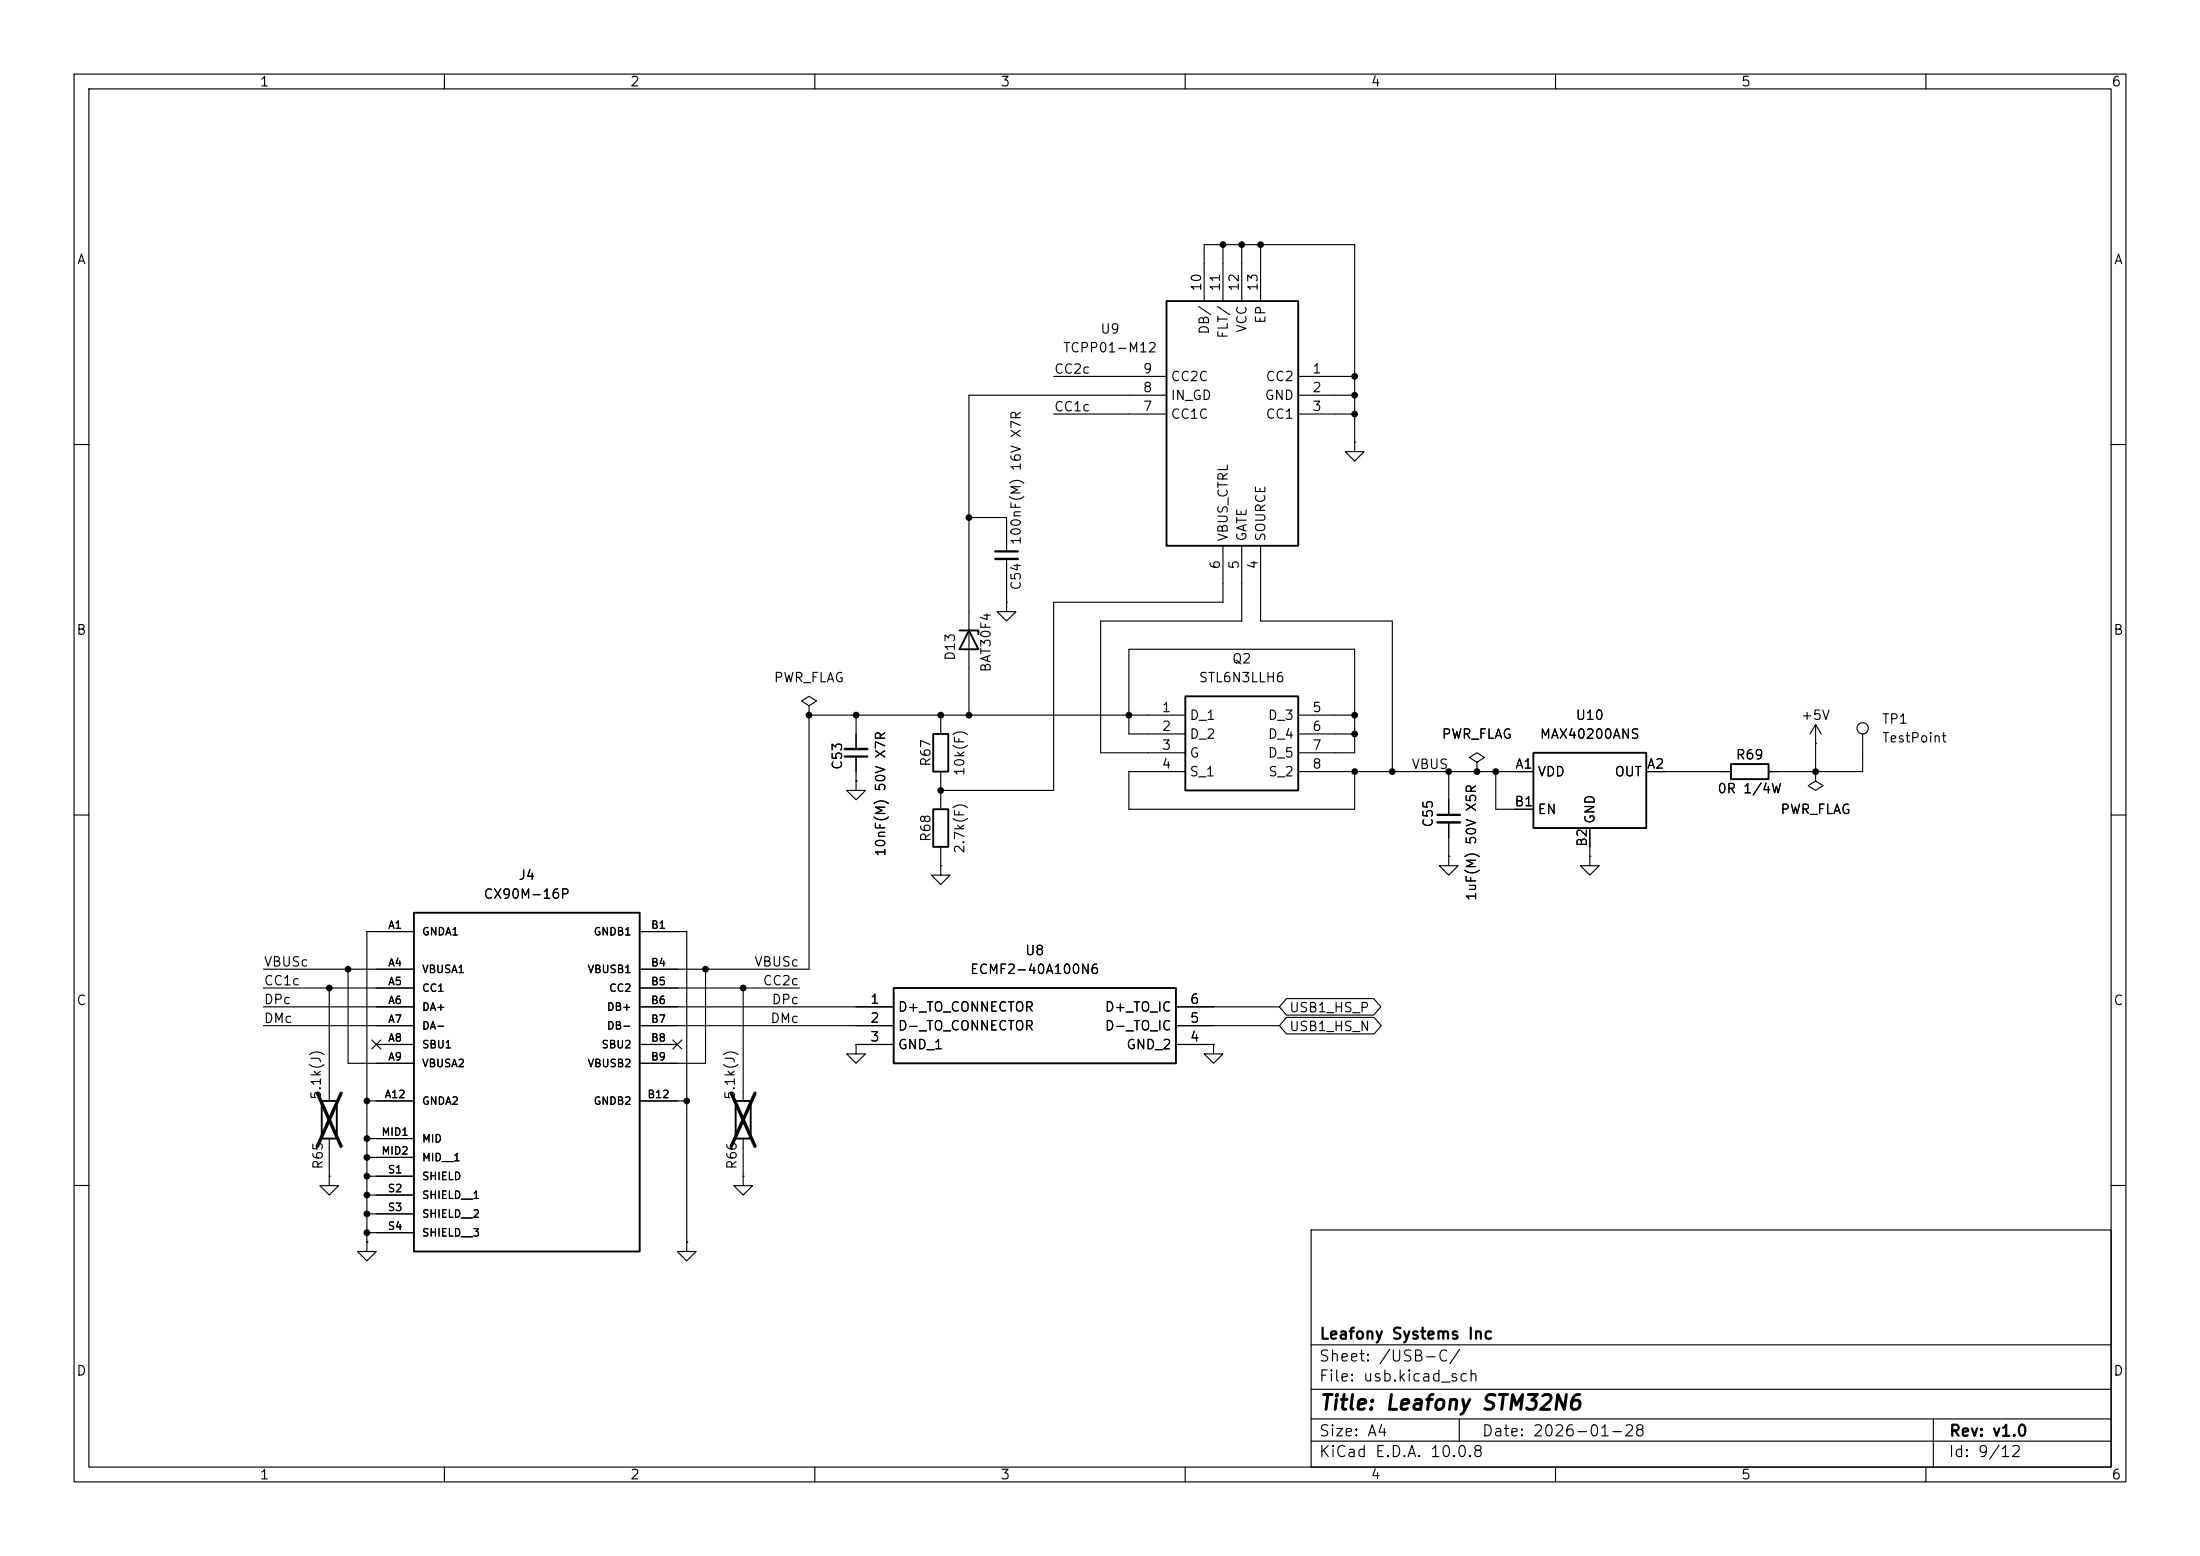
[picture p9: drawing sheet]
<svg xmlns="http://www.w3.org/2000/svg" width="297mm" height="210mm" viewBox="0 0 297 210" stroke-linecap="round" stroke-linejoin="round" font-family="sans-serif">
<g fill="none" stroke="#000" stroke-width=".15">
<path d="M10 10h277v190h-277zM12 12h273v186h-273zM60 10v2M110 10v2M160 10v2M210 10v2M260 10v2M165.1 33v7.6M167.6 33v7.6M170.2 33v7.6M142.2 50.8h15.3M142.2 55.9h15.3"/>
<path d="M157.5 53.3h-26.7v43.2M162.6 40.6v-7.6h20.3v26.7M175.3 50.8h7.6M175.3 53.3h7.6M175.3 55.9h7.6M182.9 59.7v1.3h-1.3l1.3 1.2 1.2-1.2h-1.2M182.9 59.7h.1M10 60h2M130.8 69.9h5.1v4.5M135.9 75.4v5.9M165.1 73.7v7.6h-22.9v25.4h-15.2M167.6 73.7v10.1h-19v17.8h11.4"/>
<path d="M170.2 73.7v10.1h17.8v20.3M285 60h2M109.2 95.3l1-.7-1-.6-1 .6 1 .7v1.2M109.2 96.5h.1M109.2 96.5v34.3h-22.8M109.2 96.5h50.8M115.6 96.5v4.6M127 96.5v2.6M135.9 81.3v1.3h1.3l-1.3 1.2-1.3-1.2h1.3M135.9 81.3h.1M160 99.1h-7.6v-11.5h30.5v14h-7.6M175.3 96.5h7.6"/>
<path d="M175.3 99.1h7.6M245.1 97.8l-.8 1.3M245.1 97.8l.8 1.3M245.1 97.8v6.3M251.5 99.1v5h-12.7M10 110h2M115.6 105.4v1.3h1.2l-1.2 1.3-1.3-1.3h1.3M115.6 105.4h.1M115.6 102.1v3.3M127 116.8v1.3h1.3l-1.3 1.3-1.3-1.3h1.3M127 116.8h.1M127 104.1v5.1"/>
<path d="M127 114.3v2.5M160 104.1h-7.6v5.1h30.5v-5.1M175.3 104.1h31.7M195.6 115.6v1.2h1.2l-1.2 1.3-1.3-1.3h1.3M195.6 115.6h.1M195.6 104.1v5.9M195.6 111v4.6M199.4 102.9l1-.7-1-.6-1 .6 1 .7v1.2M199.4 104.1h.1M201.9 104.1v5.1h5.1M214.6 115.6v1.2h1.3l-1.3 1.3-1.2-1.3h1.2M214.6 115.6h.1"/>
<path d="M214.6 111.8v3.8M222.2 104.1h11.5M245.1 104.1v1.3l1 .6-1 .7-1-.7 1-.6M245.1 104.1h.1M245.1 100.3h.1M285 110h2M35.6 130.8h20.3M35.6 133.4h20.3M35.6 135.9h20.3M35.6 138.4h20.3M44.4 133.4v15.2M47 130.8v12.7h8.9"/>
<path d="M55.9 125.7h-6.4v41.9M86.4 125.7h6.3v41.9M86.4 133.4h21.5M86.4 135.9h34.2M86.4 138.4h34.2M95.2 130.8v12.7h-8.8M100.3 133.4v15.2M158.7 135.9h14M158.7 138.4h14M173.7 137.3h11.8l1 1.1-1 1.1h-11.8l-1-1.1zM173.7 134.8h11.8l.9 1.1-.9 1.1h-11.8l-1-1.1zM44.4 158.8v1.2h1.3l-1.3 1.3-1.2-1.3h1.2"/>
<path d="M44.4 158.8h.1M44.4 153.7v5.1M49.5 148.6h6.4M49.5 153.7h6.4M49.5 156.2h6.4M49.5 158.8h6.4M50.2 140.4l1.2 1.2M50.8 141h5.1M51.4 140.4l-1.2 1.2M86.4 141h5M86.4 148.6h6.3M90.8 140.4l1.2 1.2"/>
<path d="M92 140.4l-1.2 1.2M100.3 158.8v1.2h1.3l-1.3 1.3-1.2-1.3h1.2M100.3 158.8h.1M100.3 153.7v5.1M115.6 141v1.2h1.2l-1.2 1.3-1.3-1.3h1.3M115.6 141h.1M115.6 141h5M158.7 141h5.1M163.8 141v1.2h1.3l-1.3 1.3-1.2-1.3h1.2M163.8 141h.1M10 160h2M49.5 167.6v1.3h1.3l-1.3 1.3-1.2-1.3h1.2"/>
<path d="M49.5 167.6h.1M49.5 161.3h6.4M49.5 163.8h6.4M49.5 166.4h6.4M92.7 167.6v1.3h1.3l-1.3 1.3-1.3-1.3h1.3M92.7 167.6h.1M177 166h108v32h-108zM285 160h2M60 198v2M110 198v2M160 198v2M177 194.5h108"/>
<path d="M177 191.5h108M177 187.5h108M177 181.5h108M197 191.5v3M210 198v2M260 198v2M261 191.5v6.5"/>
<circle cx="251.5" cy="98.3" r=".76"/>
</g>
<path d="M157.5 40.6h17.8v33.1h-17.8zM126 99.1h2v5h-2zM129.5 85.1h2.6v.5M130.8 85.1l1.3 2.5h-2.6zM160 94h15.3v12.7h-15.3zM126 109.2h2v5.1h-2zM207 101.6h15.2v10.2h-15.2zM233.7 103.1h5.1v2.1h-5.1zM55.9 123.2h30.5v45.7h-30.5zM120.6 133.4h38.1v10.1h-38.1zM43.4 148.6h2.1v5.1h-2.1zM99.3 148.6h2v5.1h-2z" fill="none" stroke="#000" stroke-width=".25"/>
<path d="M42.8 147.5l3.3 7.2M46.1 147.5l-3.3 7.2M98.7 147.5l3.2 7.2M101.9 147.5l-3.2 7.2" fill="none" stroke="#000" stroke-width=".46"/>
<path d="M134.4 74.4h3M114 102.1h3.1M194.1 110h3" fill="none" stroke="#000" stroke-width=".3"/>
<path d="M134.4 75.4h3M114 101.1h3.1M194.1 111h3" fill="none" stroke="#000" stroke-width=".33"/>
<g fill="#000">
<circle cx="165.1" cy="33" r=".46"/>
<circle cx="167.6" cy="33" r=".46"/>
<circle cx="170.2" cy="33" r=".46"/>
<circle cx="182.9" cy="53.3" r=".46"/>
<circle cx="182.9" cy="50.8" r=".46"/>
<circle cx="182.9" cy="55.9" r=".46"/>
<circle cx="130.8" cy="69.9" r=".46"/>
<circle cx="109.2" cy="96.5" r=".46"/>
<circle cx="115.6" cy="96.5" r=".46"/>
<circle cx="127" cy="96.5" r=".46"/>
<circle cx="130.8" cy="96.5" r=".46"/>
<circle cx="152.4" cy="96.5" r=".46"/>
<circle cx="182.9" cy="96.5" r=".46"/>
<circle cx="182.9" cy="99.1" r=".46"/>
<circle cx="127" cy="106.7" r=".46"/>
<circle cx="182.9" cy="104.1" r=".46"/>
<circle cx="188" cy="104.1" r=".46"/>
<circle cx="195.6" cy="104.1" r=".46"/>
<circle cx="199.4" cy="104.1" r=".46"/>
<circle cx="201.9" cy="104.1" r=".46"/>
<circle cx="245.1" cy="104.1" r=".46"/>
<circle cx="44.4" cy="133.4" r=".46"/>
<circle cx="47" cy="130.8" r=".46"/>
<circle cx="95.2" cy="130.8" r=".46"/>
<circle cx="100.3" cy="133.4" r=".46"/>
<circle cx="49.5" cy="148.6" r=".46"/>
<circle cx="49.5" cy="156.2" r=".46"/>
<circle cx="49.5" cy="158.8" r=".46"/>
<circle cx="49.5" cy="153.7" r=".46"/>
<circle cx="92.7" cy="148.6" r=".46"/>
<circle cx="49.5" cy="161.3" r=".46"/>
<circle cx="49.5" cy="166.4" r=".46"/>
<circle cx="49.5" cy="163.8" r=".46"/>
</g>
<text font-size="2" x="178" y="190.8">Title: Leafony STM32N6</text>
<g font-size="1.5">
<text x="178" y="184.1">Sheet: /USB-C/</text>
<text x="178" y="181.1">Leafony Systems Inc</text>
<text x="178" y="186.8">File: usb.kicad_sch</text>
<text x="178" y="197">KiCad E.D.A. 10.0.8</text>
<text x="178" y="194.2">Size: A4</text>
<text x="200" y="194.2">Date: 2026-01-28</text>
<text x="263" y="197">Id: 9/12</text>
<text x="263" y="194.2">Rev: v1.0</text>
</g>
<g font-size="1.3">
<text x="35" y="12">1</text>
<text x="85" y="12">2</text>
<text x="135" y="12">3</text>
<text x="185" y="12">4</text>
<text x="235" y="12">5</text>
<text x="285" y="12">6</text>
<text x="10.3" y="36">A</text>
<text x="285.3" y="36">A</text>
<text x="162.5" y="39.4" transform="rotate(-90 162.5 39.4)">10</text>
<text x="165" y="39.4" transform="rotate(-90 165 39.4)">11</text>
<text x="167.6" y="39.4" transform="rotate(-90 167.6 39.4)">12</text>
<text x="170.1" y="39.4" transform="rotate(-90 170.1 39.4)">13</text>
<text x="143.4" y="47.9">TCPP01-M12</text>
<text x="148.5" y="45.3">U9</text>
<text x="163.5" y="45.2" transform="rotate(-90 163.5 45.2)">DB/</text>
<text x="166.1" y="45.8" transform="rotate(-90 166.1 45.8)">FLT/</text>
<text x="168.6" y="45" transform="rotate(-90 168.6 45)">VCC</text>
<text x="171.1" y="43.8" transform="rotate(-90 171.1 43.8)">EP</text>
<text x="142.2" y="50.8">CC2c</text>
<text x="154.2" y="53.3">8</text>
<text x="154.2" y="50.7">9</text>
<text x="158" y="51.8">CC2C</text>
<text x="170.8" y="51.8">CC2</text>
<text x="177.1" y="50.7">1</text>
<text x="177.1" y="53.3">2</text>
<text x="142.2" y="55.8">CC1c</text>
<text x="154.2" y="55.8">7</text>
<text x="158" y="56.8">CC1C</text>
<text x="158" y="54.3">IN_GD</text>
<text x="170.7" y="54.3">GND</text>
<text x="170.8" y="56.8">CC1</text>
<text x="177.1" y="55.8">3</text>
<text x="138.1" y="73.7" transform="rotate(-90 138.1 73.7)">100nF(M) 16V X7R</text>
<text x="165" y="76.9" transform="rotate(-90 165 76.9)">6</text>
<text x="166.1" y="73.2" transform="rotate(-90 166.1 73.2)">VBUS_CTRL</text>
<text x="167.6" y="76.9" transform="rotate(-90 167.6 76.9)">5</text>
<text x="168.6" y="73.2" transform="rotate(-90 168.6 73.2)">GATE</text>
<text x="170.1" y="76.9" transform="rotate(-90 170.1 76.9)">4</text>
<text x="171.1" y="73.2" transform="rotate(-90 171.1 73.2)">SOURCE</text>
<text x="138.1" y="79.8" transform="rotate(-90 138.1 79.8)">C54</text>
<text x="10.2" y="86">B</text>
<text x="129.2" y="89.3" transform="rotate(-90 129.2 89.3)">D13</text>
<text x="166.2" y="89.9">Q2</text>
<text x="285.2" y="86">B</text>
<text x="104.4" y="92.4">PWR_FLAG</text>
<text x="134.1" y="90.8" transform="rotate(-90 134.1 90.8)">BAT30F4</text>
<text x="161.7" y="92.4">STL6N3LLH6</text>
<text x="156.7" y="96.4">1</text>
<text x="156.7" y="99">2</text>
<text x="156.7" y="101.5">3</text>
<text x="160.5" y="97.5">D_1</text>
<text x="160.5" y="100">D_2</text>
<text x="171.1" y="97.5">D_3</text>
<text x="171.1" y="100">D_4</text>
<text x="177.1" y="96.4">5</text>
<text x="177.1" y="99">6</text>
<text x="177.1" y="101.5">7</text>
<text x="194.5" y="100">PWR_FLAG</text>
<text x="207.8" y="100">MAX40200ANS</text>
<text x="212.6" y="97.5">U10</text>
<text x="243" y="97.5">+5V</text>
<text x="254" y="98">TP1</text>
<text x="254" y="100.5">TestPoint</text>
<text x="114" y="104" transform="rotate(-90 114 104)">C53</text>
<text x="125.9" y="103.6" transform="rotate(-90 125.9 103.6)">R67</text>
<text x="130.5" y="104.8" transform="rotate(-90 130.5 104.8)">10k(F)</text>
<text x="156.7" y="104.1">4</text>
<text x="160.5" y="102.6">G</text>
<text x="160.5" y="105.1">S_1</text>
<text x="171.1" y="102.6">D_5</text>
<text x="171.1" y="105.1">S_2</text>
<text x="177.1" y="104.1">8</text>
<text x="190.5" y="104.1">VBUS</text>
<text x="204.5" y="104.1">A1</text>
<text x="207.5" y="105.1">VDD</text>
<text x="217.9" y="105.1">OUT</text>
<text x="222.2" y="104.1">A2</text>
<text x="231.8" y="107.4">0R 1/4W</text>
<text x="234.2" y="102.8">R69</text>
<text x="125.9" y="113.7" transform="rotate(-90 125.9 113.7)">R68</text>
<text x="193.7" y="111.8" transform="rotate(-90 193.7 111.8)">C55</text>
<text x="204.4" y="109.1">B1</text>
<text x="207.5" y="110.2">EN</text>
<text x="215.6" y="111.3" transform="rotate(-90 215.6 111.3)">GND</text>
<text x="240.3" y="110.2">PWR_FLAG</text>
<text x="69.9" y="119.1">J4</text>
<text x="119.8" y="115.7" transform="rotate(-90 119.8 115.7)">10nF(M) 50V X7R</text>
<text x="130.5" y="115.3" transform="rotate(-90 130.5 115.3)">2.7k(F)</text>
<text x="214.5" y="114.4" transform="rotate(-90 214.5 114.4)">B2</text>
<text x="65.2" y="121.6">CX90M-16P</text>
<text x="199.6" y="121.7" transform="rotate(-90 199.6 121.7)">1uF(M) 50V X5R</text>
<text x="35.5" y="130.8">VBUSc</text>
<text x="101.7" y="130.8">VBUSc</text>
<text x="130.9" y="131.8">ECMF2-40A100N6</text>
<text x="138.3" y="129.2">U8</text>
<text x="10.2" y="136">C</text>
<text x="35.5" y="135.9">DPc</text>
<text x="35.5" y="133.3">CC1c</text>
<text x="102.9" y="133.3">CC2c</text>
<text x="104.1" y="135.9">DPc</text>
<text x="117.4" y="135.8">1</text>
<text x="121.1" y="136.9">D+_TO_CONNECTOR</text>
<text x="149.1" y="136.9">D+_TO_IC</text>
<text x="160.6" y="135.8">6</text>
<text x="174" y="136.9">USB1_HS_P</text>
<text x="285.2" y="136">C</text>
<text x="35.5" y="138.4">DMc</text>
<text x="103.9" y="138.4">DMc</text>
<text x="117.4" y="138.3">2</text>
<text x="117.4" y="140.9">3</text>
<text x="121.1" y="139.4">D-_TO_CONNECTOR</text>
<text x="121.1" y="141.9">GND_1</text>
<text x="149.1" y="139.4">D-_TO_IC</text>
<text x="152" y="141.9">GND_2</text>
<text x="160.6" y="140.9">4</text>
<text x="160.6" y="138.3">5</text>
<text x="174" y="139.5">USB1_HS_N</text>
<text x="43.6" y="148.5" transform="rotate(-90 43.6 148.5)">5.1k(J)</text>
<text x="99.5" y="148.5" transform="rotate(-90 99.5 148.5)">5.1k(J)</text>
<text x="43.9" y="157.9" transform="rotate(-90 43.9 157.9)">R65</text>
<text x="99.8" y="157.9" transform="rotate(-90 99.8 157.9)">R66</text>
<text x="10.2" y="186">D</text>
<text x="285.2" y="186">D</text>
<text x="35" y="200">1</text>
<text x="85" y="200">2</text>
<text x="135" y="200">3</text>
<text x="185" y="200">4</text>
<text x="235" y="200">5</text>
<text x="285" y="200">6</text>
</g>
<g font-size="1">
<text x="52.3" y="125.6">A1</text>
<text x="87.8" y="125.6">B1</text>
<text x="52.3" y="130.7">A4</text>
<text x="56.9" y="126.5">GNDA1</text>
<text x="56.9" y="131.6">VBUSA1</text>
<text x="79.2" y="131.6">VBUSB1</text>
<text x="80.1" y="126.5">GNDB1</text>
<text x="87.8" y="130.7">B4</text>
<text x="52.3" y="133.2">A5</text>
<text x="52.3" y="135.8">A6</text>
<text x="56.9" y="134.1">CC1</text>
<text x="56.9" y="136.7">DA+</text>
<text x="81.9" y="136.7">DB+</text>
<text x="82.1" y="134.1">CC2</text>
<text x="87.8" y="133.2">B5</text>
<text x="87.8" y="135.8">B6</text>
<text x="52.3" y="138.3">A7</text>
<text x="52.3" y="140.8">A8</text>
<text x="52.3" y="143.4">A9</text>
<text x="56.9" y="139.2">DA-</text>
<text x="56.9" y="141.7">SBU1</text>
<text x="81.1" y="141.7">SBU2</text>
<text x="81.9" y="139.2">DB-</text>
<text x="87.8" y="138.3">B7</text>
<text x="87.8" y="140.8">B8</text>
<text x="87.8" y="143.4">B9</text>
<text x="51.8" y="148.5">A12</text>
<text x="56.9" y="144.3">VBUSA2</text>
<text x="56.9" y="149.4">GNDA2</text>
<text x="79.2" y="144.3">VBUSB2</text>
<text x="80.1" y="149.4">GNDB2</text>
<text x="87.3" y="148.5">B12</text>
<text x="51.4" y="153.5">MID1</text>
<text x="56.9" y="154.4">MID</text>
<text x="51.4" y="156.1">MID2</text>
<text x="52.3" y="158.6">S1</text>
<text x="52.3" y="161.2">S2</text>
<text x="56.9" y="157">MID__1</text>
<text x="56.9" y="159.5">SHIELD</text>
<text x="52.3" y="163.7">S3</text>
<text x="52.3" y="166.2">S4</text>
<text x="56.9" y="162.1">SHIELD__1</text>
<text x="56.9" y="164.6">SHIELD__2</text>
<text x="56.9" y="167.1">SHIELD__3</text>
</g>
</svg>
